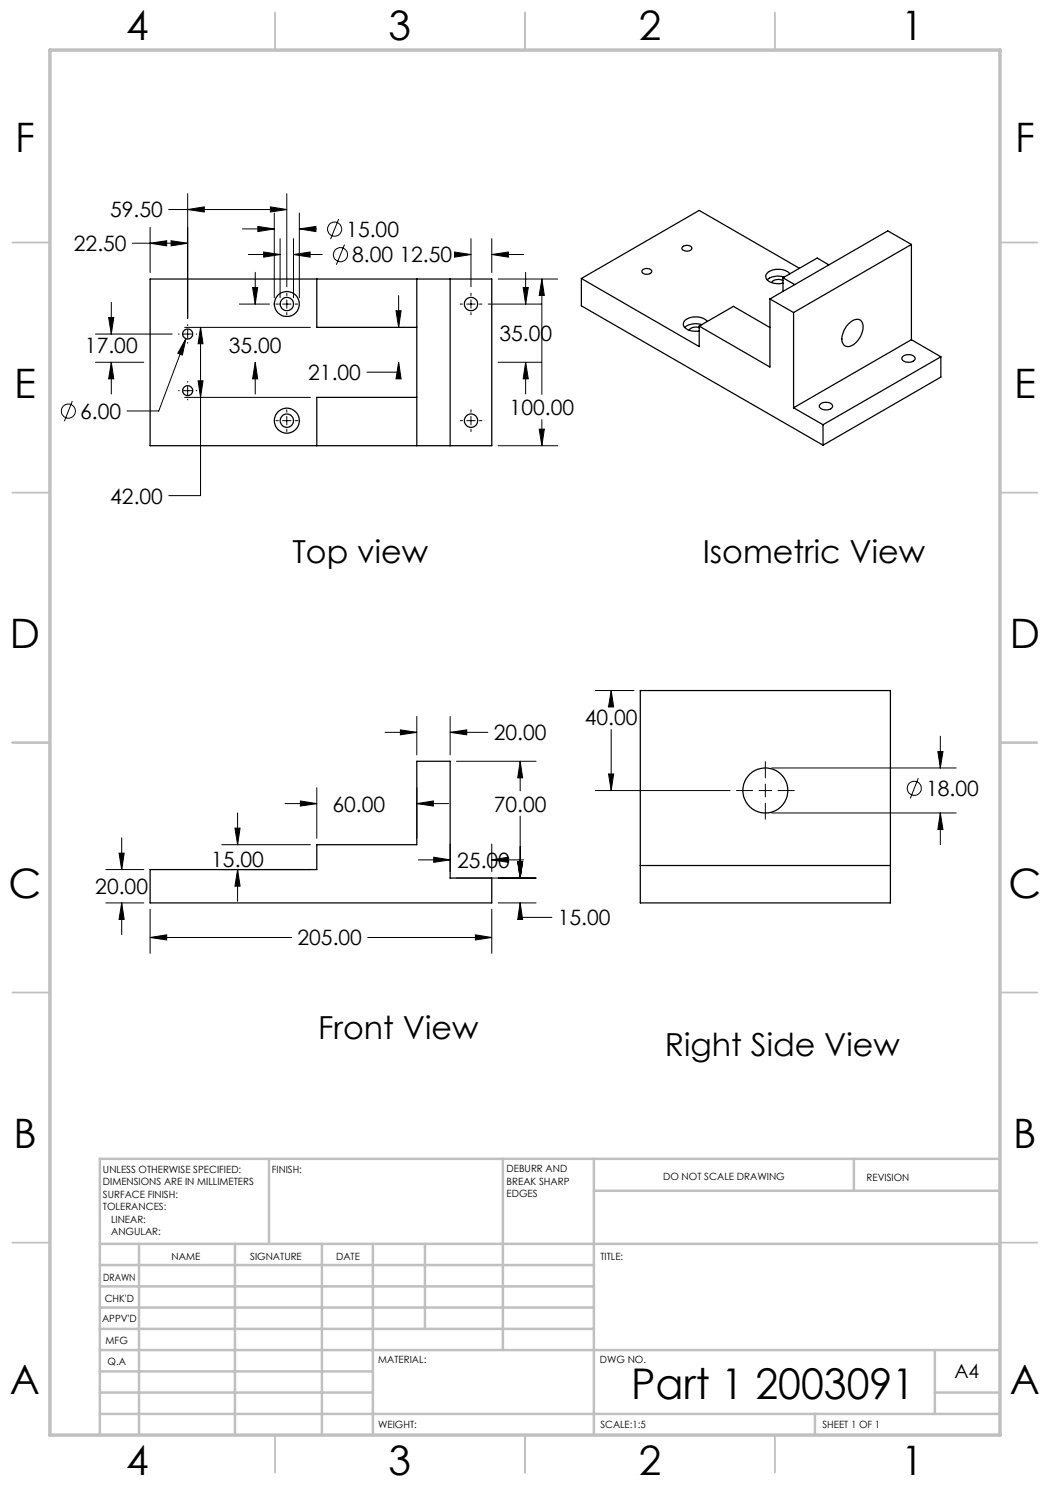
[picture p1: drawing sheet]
<svg xmlns="http://www.w3.org/2000/svg" width="210mm" height="297mm" viewBox="0 0 210 297" stroke-linecap="round" stroke-linejoin="round" font-family="sans-serif">
<g fill="none" stroke="#000" stroke-width=".2">
<path d="M37.5 38.7v25M57.4 38.7v18.7M26.5 48.6h11M30 48.6l3.3-.4v1zM30 45.5v9M33.7 41.9h23.7M34.2 48.2l3.3 .4-3.3 .6zM37.5 41.9l3.4-.5v1zM48.5 45.8h6.4M49.7 50.9h6.3M50.5 57.5h1l-.5 3.3zM51 54.5v6.3"/>
<path d="M51.6 45.3l3.3 .5-3.3 .5zM52.7 50.4l3.3 .5-3.3 .5zM54.1 41.4l3.3 .5-3.3 .5zM54.9 42.6v16.9M56 47.7v11.8M57.4 58.6v.5M57.4 60v1.7M58.7 50.9l3.3-.5v1zM58.7 47.7v11.8M58.7 50.9h5.8M59.9 45.8l3.3-.5v1zM59.9 42.6v16.9"/>
<path d="M59.9 45.8h3.4M67.7 43.8l-1.6 4M68.9 48.9l-1.6 4M79.7 59.1v6.4M90.9 50.4l3.3 .5-3.3 .5zM91.6 50.9h2.6M94.2 47.7v9.7M94.2 58.6v.5M94.2 60v1.7M98.4 50.9l3.3-.5v1zM98.4 47.7v6.8M98.4 50.9h6.3"/>
<path d="M99.6 55.8h11.9M104.6 57.5h1.1l-.6 3.3zM105.1 54.5v6.3M108.4 55.8l.5 3.3h-1.1zM108.4 55.8v23.1M19.1 66.8h15.3M19.1 72.5h9.7M21.7 63.5h1.1l-.5 3.3zM22.3 72.5l.5 3.3h-1.1zM22.3 60.5v6.3M22.3 72.5v6.3M35.7 78.1h.1"/>
<path d="M35.7 66.8h.1M36.7 78.1h1.7M36.7 66.8h1.7M36.9 65.5h25.2M36.9 79.5h25.2M37.2 67.7l-.7 3.3-.9-.3zM37.2 67.7l-5.5 14.5h-6.3M37.5 64.9v.2M37.5 66v1.7M37.5 68.5v.1M37.5 76.3v.1M37.5 77.3v1.7"/>
<path d="M37.5 79.8v.2M39.2 78.1h.2M39.2 66.8h.2M39.6 76.2h1l-.5 3.3zM40.1 65.5l.5 3.3h-1zM40.1 65.5v33.6h-6.3M47.9 60.8h6M51 72.5l.5 3.3h-1zM51 72.5v6.3M55.2 60.8h.5M56.5 60.8h1.7M57.4 62.5v.5"/>
<path d="M59.1 60.8h.4M79.2 62.2h1l-.5 3.3zM79.7 72.5l.5 3.3h-1zM79.7 72.5v1.9h-6.3M92 60.8h.5M93.3 60.8h1.7M94.2 62.5v.5M95.9 60.8h.5M97.6 60.8h10.7M99.6 72.5h8.7M105.1 72.5l.6 3.3h-1.1zM105.1 72.5v6.3"/>
<path d="M14.5 80.2l-1.6 4M55.2 84.1h.5M56.5 84.1h1.7M57.4 81.9v.5M57.4 83.3v1.7M57.4 85.8v.5M59.1 84.1h.4M92 84.1h.5M93.3 84.1h1.7M94.2 81.9v.5M94.2 83.3v1.7M94.2 85.8v.5"/>
<path d="M95.9 84.1h.5M99.6 89.1h11.9M107.8 85.8h1.1l-.5 3.3zM108.4 83.9v5.2M119.1 138.1h7.7M122.2 138.1l.5 3.3h-1zM122.2 138.1v2.8M63.4 157.5v10.2M77 146.5h6.4M80.1 146l3.3 .5-3.3 .5zM83.4 143.3v7.7M83.4 157.5v10.2"/>
<path d="M90 146.5l3.3-.5v1zM90 143.3v7.7M90 146.5h7.6M91.3 152.3h15.9M104 152.3l.5 3.3h-1zM104 152.3v5.9M119.1 158.1h26.9M121.7 154.8h1l-.5 3.3zM122.2 145.9v12.2M147.3 158.1h3.2M151.8 158.1h2.5M153.1 152.3v3.3"/>
<path d="M153.1 156.8v2.6M154.3 153.6h36.9M155.6 158.1h3.3M183.7 155.6l-1.6 4.1M187.6 150.3h1l-.5 3.3zM188.1 147.2v6.4M21.2 173.9h7.6M23.8 170.6h1l-.5 3.3zM24.3 167.6v6.3M44.3 173.9h17.8M44.3 168.9h17.8M47 165.6h1l-.5 3.3z"/>
<path d="M47.5 173.9l.5 3.3h-1zM47.5 162.6v6.3M47.5 173.9v6.4M57 160.7h6.4M60.1 160.2l3.3 .5-3.3 .5zM83.4 160.7l3.3-.5v1zM83.4 160.7h6.3M83.7 172h6.3M86.7 171.4l3.3 .6-3.3 .5zM90 168.8v5.5M91.3 175.6h15.9M98.4 172l3.3-.6v1.1z"/>
<path d="M98.4 168.8v5.5M98.4 172h6.3M103.5 172.3h1l-.5 3.3zM104 163.2v12.4M153.1 160.7v3.2M154.3 162.6h36.9M188.1 162.6l.5 3.3h-1zM188.1 162.6v6.3M21.2 180.6h7.6M24.3 180.6l.5 3.3h-1zM24.3 180.6v6.3M30 187.5l3.3-.5v1z"/>
<path d="M30 181.9v8.8M30 187.5h28.3M73.6 187.5h24.8M95.1 187l3.3 .5-3.3 .5zM98.4 181.9v8.8M99.6 180.6h7.6M104 180.6l.5 3.3h-1zM104 180.6v2.9h6.4"/>
<circle cx="66.9" cy="45.8" r="1.41"/>
<circle cx="68.1" cy="51" r="1.41"/>
<circle cx="13.7" cy="82.2" r="1.42"/>
<circle cx="182.9" cy="157.7" r="1.4"/>
</g>
<g fill="none" stroke="#c0c0c0" stroke-width=".35">
<path d="M55 2.5v7.5M105 2.5v7.5M155 2.5v7.5M2.5 48.5h7.5M200 48.5h7.5M2.5 98.5h7.5M200 98.5h7.5M2.5 148.5h7.5M200 148.5h7.5M2.5 198.5h7.5M200 198.5h7.5M2.5 248.5h7.5"/>
<path d="M200 248.5h7.5M55 287v7.5M105 287v7.5M155 287v7.5"/>
</g>
<g fill="none" stroke="#c0c0c0" stroke-width=".5">
<path d="M53.8 231.8v17M100.6 231.8v38.2M118.8 231.8v55.2M118.8 238.2h81.2M170.8 231.8v6.4M200 231.8h-180v55.2M20 248.8h180M20 257.3h98.8M20 253h98.8M27.8 248.8v38.2M47 248.8v38.2M64.4 248.8v38.2"/>
<path d="M74.6 248.8v38.2M85 248.8v17M20 265.8h98.8M20 261.5h98.8M20 278.5h54.6M20 274.3h54.6M20 270h180M187 278.5h13M187 270v12.8M20 282.8h180M163 282.8v4.2"/>
</g>
<path d="M10 10h190v277h-190z" fill="none" stroke="#c0c0c0" stroke-width=".7"/>
<path d="M30 187.5l3.3-.5v1zM95.1 187l3.3 .5-3.3 .5zM104 180.6l.5 3.3h-1zM103.5 172.3h1l-.5 3.3zM98.4 172l3.3-.6v1.1zM86.7 171.4l3.3 .6-3.3 .5zM103.5 172.3h1l-.5 3.3zM104 152.3l.5 3.3h-1zM90 146.5l3.3-.5v1zM80.1 146l3.3 .5-3.3 .5zM83.4 160.7l3.3-.5v1zM60.1 160.2l3.3 .5-3.3 .5zM23.8 170.6h1l-.5 3.3zM24.3 180.6l.5 3.3h-1zM47.5 173.9l.5 3.3h-1zM47 165.6h1l-.5 3.3zM108.4 55.8l.5 3.3h-1.1zM107.8 85.8h1.1l-.5 3.3zM40.1 65.5l.5 3.3h-1zM39.6 76.2h1l-.5 3.3zM79.2 62.2h1l-.5 3.3zM79.7 72.5l.5 3.3h-1zM37.2 67.7l-1.6 3 .9 .3zM21.7 63.5h1.1l-.5 3.3zM22.3 72.5l.5 3.3h-1.1zM34.2 48.2l3.3 .4-3.3 .6zM30 48.6l3.3-.4v1zM51.6 45.3l3.3 .5-3.3 .5zM59.9 45.8l3.3-.5v1zM52.7 50.4l3.3 .5-3.3 .5zM58.7 50.9l3.3-.5v1zM54.1 41.4l3.3 .5-3.3 .5zM37.5 41.9l3.4-.5v1zM50.5 57.5h1l-.5 3.3zM51 72.5l.5 3.3h-1zM104.6 57.5h1.1l-.6 3.3zM105.1 72.5l.6 3.3h-1.1zM90.9 50.4l3.3 .5-3.3 .5zM98.4 50.9l3.3-.5v1zM188.1 162.6l.5 3.3h-1zM187.6 150.3h1l-.5 3.3zM121.7 154.8h1l-.5 3.3zM122.2 138.1l.5 3.3h-1z" fill="#000"/>
<g fill="none" stroke="#000" stroke-width=".25">
<path d="M30 55.8h68.4v33.3h-68.4zM63.4 55.8v9.7h20M83.4 55.8v33.3M90 55.8v33.3M116.3 55.7v5.5l48.3 27.8M116.3 55.7l23.5 13.6v-4.1M128.5 54a1.35 1.35 0 0 1 1.9 .2 1.07 1.07 0 0 1-1.8 .4l-.2-.2zM136.5 49.4a1.2 1.2 0 0 1 1.9 .3 1.18 1.18 0 0 1-2-.1zM154 59.8v13.6l-14.2-8.2M154 59.8l4.7 2.7M156.6 56.1a1.82 1.82 0 0 0-2.3 .4M156.6 55.6v2.7"/>
<path d="M156.6 55.6l2.4 1.3M156.9 55.4a3.6 3.6 0 0 0-3.4 .6M158 54.8a3.4 3.4 0 0 0-4.7 0 1.36 1.36 0 0 0 1.4 1.8l1.1 .2 .8-.1M159.9 53.7l-20.1-11.6-23.5 13.6M165.8 53l-2.4-1.4-6.8 4M182.3 48.9l-23.6 13.6M182.3 48.9v19M182.3 48.9l-4.7-2.7-23.6 13.6M83.4 79.5h-20v9.6M139.8 65.5a1.71 1.71 0 0 0-2 .5M139.8 65.2l6.9-3.9 7.3 4.2M140.4 64.9a3.6 3.6 0 0 0-3.5 .6"/>
<path d="M141.5 64.3a3.4 3.4 0 0 0-4.7 0 1.22 1.22 0 0 0 1 1.7l1.1 .2h.9M158.7 62.5v19.1M169.5 65a2.07 2.07 0 0 1 2.7-.9 2.88 2.88 0 0 1-.3 3.5 2.68 2.68 0 0 1-2.8 1.6 2.14 2.14 0 0 1-.4-2.8zM180.4 71.4a1.79 1.79 0 0 1 2.6 .1 1.12 1.12 0 0 1-1.6 .9 .79 .79 0 0 1-1-1zM182.3 67.9l-23.6 13.7M182.3 67.9l5.9 3.5M188.2 71.4v4l-23.6 13.6M188.2 71.4l-23.6 13.5M158.7 81.6l5.9 3.3M164.1 80.8a1.62 1.62 0 0 1 2.4 .4 1.42 1.42 0 0 1-2.1 .6l-.5-.4v-.3zM164.6 84.9v4.1M128.1 138.1h50v42.5h-50z"/>
<path d="M30 173.9h33.4v-5h20v-16.6h6.6v23.3h8.4v5h-68.4zM128.1 173.1h50"/>
<circle cx="37.5" cy="78.1" r=".99"/>
<circle cx="37.5" cy="66.8" r="1"/>
<circle cx="57.4" cy="60.8" r="1.33"/>
<circle cx="57.4" cy="60.8" r="2.51"/>
<circle cx="94.2" cy="60.8" r="1.33"/>
<circle cx="57.4" cy="84.1" r="1.34"/>
<circle cx="57.4" cy="84.1" r="2.49"/>
<circle cx="94.2" cy="84.1" r="1.34"/>
<circle cx="153.1" cy="158.1" r="4.5"/>
</g>
<text font-size="8.5" x="126.2" y="279.7">Part 1 2003091</text>
<g font-size="8.1">
<text x="25.2" y="8">4</text>
<text x="77.7" y="8">3</text>
<text x="127.7" y="8">2</text>
<text x="180.2" y="8">1</text>
<text x="3" y="30.4">F</text>
<text x="203" y="30.4">F</text>
<text x="2.8" y="79.6">E</text>
<text x="202.8" y="79.6">E</text>
<text x="2" y="129.6">D</text>
<text x="202" y="129.6">D</text>
<text x="1.7" y="179.6">C</text>
<text x="201.7" y="179.6">C</text>
<text x="2.7" y="229.6">B</text>
<text x="202.7" y="229.6">B</text>
<text x="2" y="278.9">A</text>
<text x="202" y="278.9">A</text>
<text x="25.2" y="295">4</text>
<text x="77.7" y="295">3</text>
<text x="127.7" y="295">2</text>
<text x="180.2" y="295">1</text>
</g>
<g font-size="6.3">
<text x="58.5" y="112.6">Top view</text>
<text x="140.5" y="112.6">Isometric View</text>
<text x="63.6" y="207.7">Front View</text>
<text x="133" y="211.2">Right Side View</text>
</g>
<g font-size="4.2">
<text x="22" y="43.5">59.50</text>
<text x="69.3" y="47.4">15.00</text>
<text x="14.8" y="50.2">22.50</text>
<text x="70.4" y="52.5">8.00 12.50</text>
<text x="17" y="70.7">17.00</text>
<text x="45.8" y="70.7">35.00</text>
<text x="99.9" y="68.3">35.00</text>
<text x="61.7" y="76">21.00</text>
<text x="16" y="83.8">6.00</text>
<text x="101.9" y="83">100.00</text>
<text x="22" y="100.7">42.00</text>
<text x="98.8" y="148.1">20.00</text>
<text x="117" y="145">40.00</text>
<text x="185.2" y="159.2">18.00</text>
<text x="66.5" y="162.3">60.00</text>
<text x="98.8" y="162.3">70.00</text>
<text x="42.2" y="173.4">15.00</text>
<text x="91.4" y="173.5">25.00</text>
<text x="19.1" y="178.9">20.00</text>
<text x="111.6" y="185.1">15.00</text>
<text x="59.5" y="189.1">205.00</text>
</g>
<text font-size="3.9" x="190.9" y="275.5">A4</text>
<g font-size="2">
<text x="20.6" y="234.6">UNLESS OTHERWISE SPECIFIED:</text>
<text x="20.6" y="237.1">DIMENSIONS ARE IN MILLIMETERS</text>
<text x="20.6" y="239.6">SURFACE FINISH:</text>
<text x="54.4" y="234.6">FINISH:</text>
<text x="101.3" y="234.5">DEBURR AND</text>
<text x="101.3" y="237">BREAK SHARP</text>
<text x="101.3" y="239.5">EDGES</text>
<text x="132.6" y="236">DO NOT SCALE DRAWING</text>
<text x="173.3" y="236.2">REVISION</text>
<text x="20.6" y="242.1">TOLERANCES:</text>
<text x="22.2" y="244.6">LINEAR:</text>
<text x="22.2" y="247.1">ANGULAR:</text>
<text x="34.3" y="252">NAME</text>
<text x="50" y="251.9">SIGNATURE</text>
<text x="67.2" y="251.9">DATE</text>
<text x="120.1" y="251.9">TITLE:</text>
<text x="20.6" y="256.1">DRAWN</text>
<text x="20.9" y="260.3">CHK'D</text>
<text x="20.4" y="264.4">APPV'D</text>
<text x="21.1" y="268.8">MFG</text>
<text x="21.5" y="273">Q.A</text>
<text x="75.6" y="272.5">MATERIAL:</text>
<text x="120" y="272.5">DWG NO.</text>
<text x="75.6" y="285.5">WEIGHT:</text>
<text x="120.1" y="285.6">SCALE:1:5</text>
<text x="164.5" y="285.6">SHEET 1 OF 1</text>
</g>
</svg>
